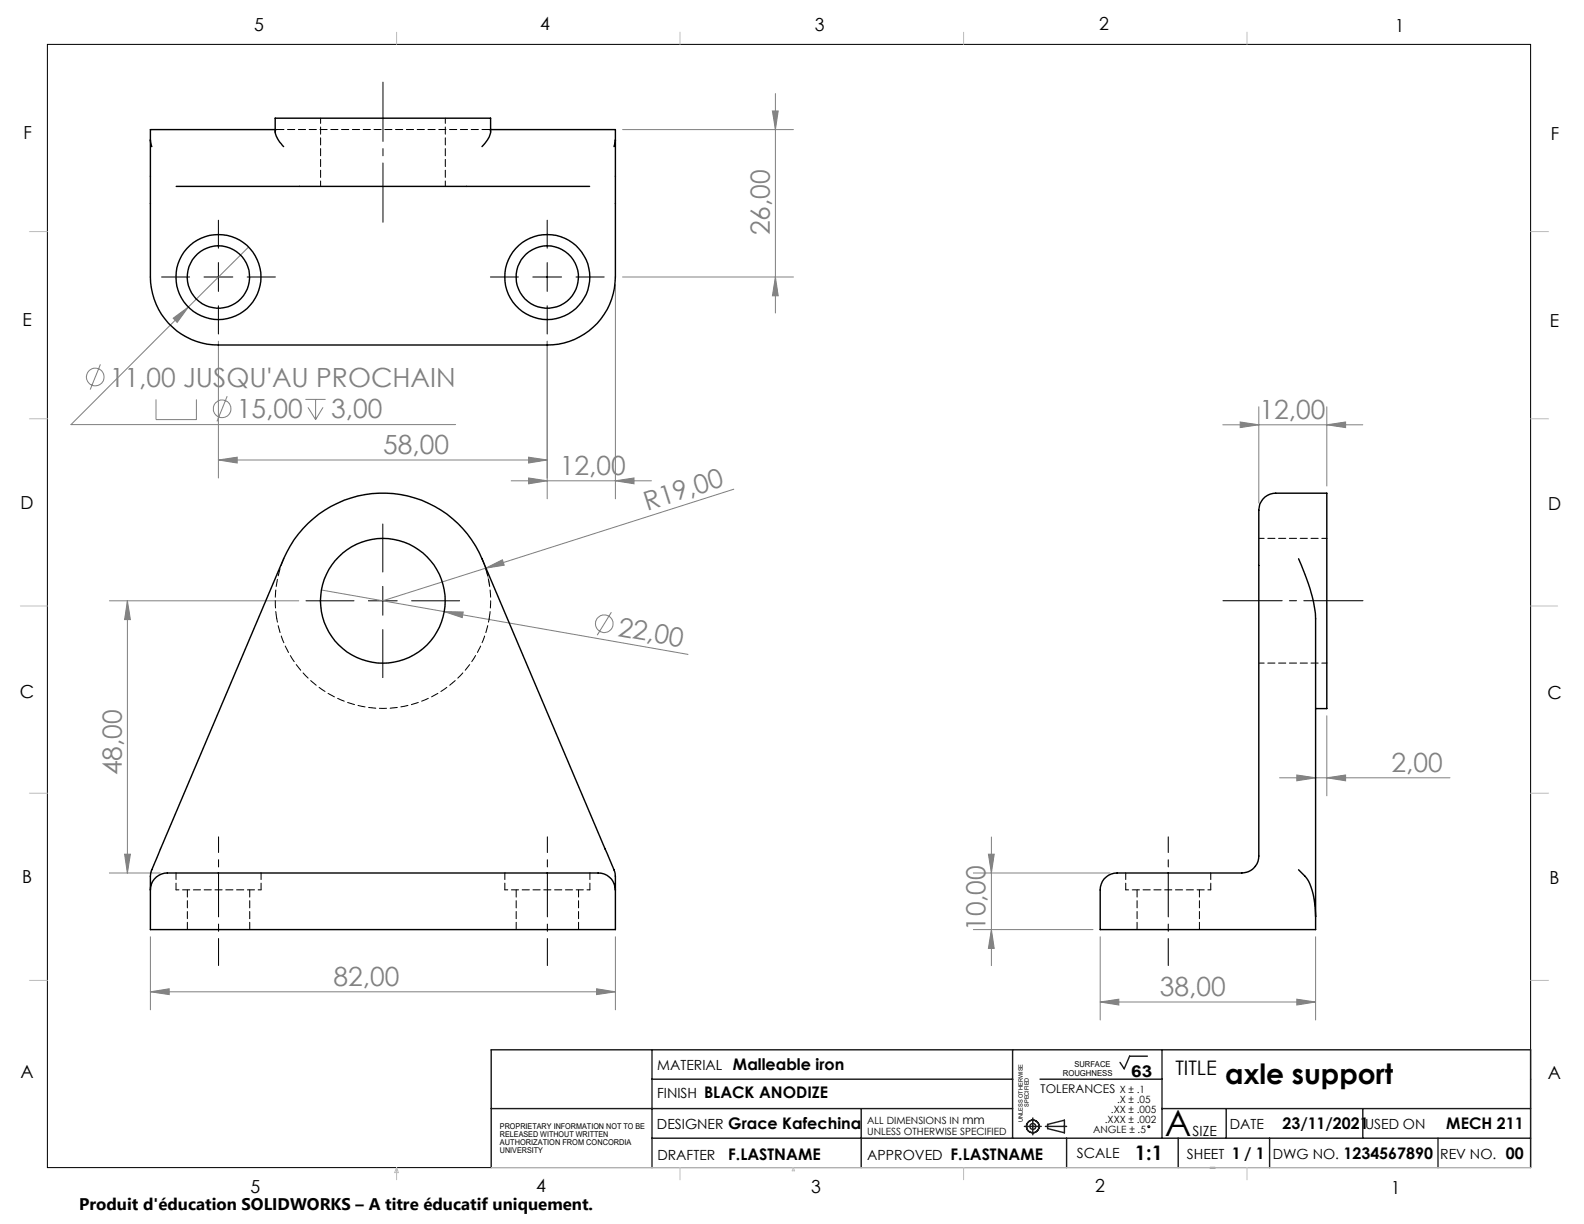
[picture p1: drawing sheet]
<svg xmlns="http://www.w3.org/2000/svg" width="279mm" height="216mm" viewBox="0 0 279 216" stroke-linecap="round" stroke-linejoin="round" font-family="sans-serif">
<g fill="none" stroke="#808080" stroke-width=".18">
<path d="M136.2 19.6h1.1l-.5 3.3zM136.8 16.5v38.7M109.8 22.9h30.1M30.6 56.1l2.6-1.9-1.9 2.7zM43.9 43.6l-31.4 31.3h67.9M108.5 50.1v37.9M109.8 48.9h30.1M136.8 48.9l.5 3.3h-1.1zM17.7 64.3l-1.8 4.4M27.5 70.4v3.6h7.1v-3.6M38.5 60.2v24.1M40.1 69.9l-1.8 4.4"/>
<path d="M53.9 70.4h3.5M54.3 71.9l1.4 2.1M55.7 70.4v3.6M57 71.9l-1.3 2.1M96.5 60.2v27.8M215.7 74.9h24.7M218.8 74.4l3.2 .5-3.2 .5zM222 71.8v16.9M234 74.9l3.3-.5v1zM234 71.8v13.9M38.5 81.1l3.3-.5v1.1zM38.5 81.1h58"/>
<path d="M85.5 99.7l.6 2.2 .2 1.4M90.2 84.8h24.7M93.2 80.6l3.3 .5-3.3 .6zM93.2 84.3l3.3 .5-3.3 .5zM108.5 84.8l3.3-.5v1zM129.4 86.3l-43.7 13.9M19.3 106h33.4M22.5 106v48M22.5 106l.5 3.3h-1zM56.7 104.1l21.7 3.8M78.4 107.9h3.3l-.2 1zM78.4 107.9l43 7.5"/>
<path d="M85.7 100.2l2.9-1.5 .3 1zM85.7 100.2l-18.2 5.8M107.8 108l-2.5 4M225.7 137.2h30.1M228.7 136.7l3.4 .5-3.4 .5zM234 137.2l3.3-.5v1zM234 126.3v14.1M19.3 154h9M22 150.7h1l-.5 3.3zM171.7 154h24.1M174.3 150.7h1.1l-.5 3.3zM174.9 147.6v22.7"/>
<path d="M26.5 174.9l3.3-.5v1zM26.5 165.2v12.9M26.5 174.9h82M105.2 174.4l3.3 .5-3.3 .5zM108.5 165.2v12.9M171.7 164h21.1M174.9 164l.5 3.3h-1.1zM194.1 176.7l3.2-.5v1.1zM194.1 165.2v14.7M194.1 176.7h38M228.7 176.2l3.4 .5-3.4 .6zM232.1 165.2v14.7"/>
<circle cx="16.8" cy="66.5" r="1.56"/>
<circle cx="39.2" cy="72.1" r="1.56"/>
<circle cx="106.6" cy="110" r="1.55"/>
</g>
<g fill="none" stroke="#000" stroke-width=".18">
<path d="M8.4 7.8h261.6v198.2h-261.6zM38.5 38.8v5M96.5 38.8v5M28.5 48.9h4.9M36 48.9h5.1M38.5 46.3v5.1M38.5 53.9v5M43.6 48.9h5M86.5 48.9h4.9M94 48.9h5.1M96.5 46.3v5.1M96.5 53.9v5"/>
<path d="M101.6 48.9h5M67.5 92.4v8.5M54 106h8.4M65 106h5.1M67.5 103.4v5.1M67.5 111.1v8.4M72.6 106h8.5"/>
<circle cx="202.6" cy="198.7" r=".17"/>
</g>
<g fill="none" stroke="#191924" stroke-width=".25">
<path d="M86.6 195.5h92M115 185.2v20.8M115 190.4h63.6M151.9 195.5v10.5M178.6 185.2v15.6M180.7 198.7h3M182.2 197.2v3M183.4 190.4h21.6M184.4 198.7h3.7M184.8 198.3l2.9-.7v2.2l-2.9-.7zM202.4 186.3h-3.2l-.9 2.2-.7-1.1M205 185.2v15.6"/>
<path d="M205 195.5h65M216.3 195.5v5.3M240.4 195.5v5.3M86.6 206v-20.8h183.4v20.8M115 200.8h155M188.1 200.8v5.2M207.8 200.8v5.2M213.4 206h.9M223.9 200.8v5.2M253.6 200.8v5.2"/>
<circle cx="182.2" cy="198.7" r="1.11"/>
<circle cx="182.2" cy="198.7" r=".51"/>
</g>
<path d="M67.5 39.2v-24.7M215.7 106h24.7" fill="none" stroke="#000" stroke-width=".18" stroke-dasharray="15.2 1.3 1.3 1.3" stroke-dashoffset="4.8"/>
<path d="M38.5 157v-9.4M96.5 157v-9.4M206.1 157v-9.4" fill="none" stroke="#000" stroke-width=".18" stroke-dasharray="15.2 1.3 1.3 1.3" stroke-dashoffset="12.5"/>
<path d="M38.5 170.3v-13.3M96.5 170.3v-13.3M206.1 170.3v-13.3" fill="none" stroke="#000" stroke-width=".18" stroke-dasharray="15.2 1.3 1.3 1.3" stroke-dashoffset="10.5"/>
<g fill="none" stroke="#c0c0c0" stroke-width=".18">
<path d="M70 5.7v2.1M119.9 5.7v2.1M170 5.7v2.1M220 5.7v2.1M5.2 40.9h3.2M270 40.9h3.2M5.2 73.9h3.2M270 73.9h3.2M3.6 106.9h4.8M270 106.9h4.7M5.2 139.9h3.2M270 139.9h3.2"/>
<path d="M5.2 172.9h3.2M270 172.9h3.2M70 206v2.1M70 206l.3 .8h-.7zM86.6 206h183.4M119.9 206v2.1M139.9 206l.3 .5h-.5zM170 206v2.1M220 206v2.1"/>
</g>
<g fill="#808080">
<path d="M85.7 100.2l2.9-1.5 .3 1z"/>
<path d="M78.4 107.9h3.3l-.2 1z"/>
<path d="M26.5 174.9l3.3-.5v1zM105.2 174.4l3.3 .5-3.3 .5zM194.1 176.7l3.2-.5v1.1zM228.7 176.2l3.4 .5-3.4 .6zM218.8 74.4l3.2 .5-3.2 .5zM234 74.9l3.3-.5v1zM30.6 56.1l.7 .8 1.9-2.7z"/>
<path d="M38.5 81.1l3.3-.5v1.1zM93.2 80.6l3.3 .5-3.3 .6z"/>
<path d="M228.7 136.7l3.4 .5-3.4 .5zM234 137.2l3.3-.5v1z"/>
<path d="M93.2 84.3l3.3 .5-3.3 .5zM108.5 84.8l3.3-.5v1z"/>
<path d="M22.5 106l.5 3.3h-1zM22 150.7h1l-.5 3.3zM174.3 150.7h1.1l-.5 3.3zM174.9 164l.5 3.3h-1.1z"/>
<path d="M136.2 19.6h1.1l-.5 3.3zM136.8 48.9l.5 3.3h-1.1z"/>
</g>
<g fill="none" stroke="#000" stroke-width=".25">
<path d="M26.5 24.7l.3 1.2M26.5 24.7v24.2a12 12 0 0 0 12 12h58a12 12 0 0 0 12-12v-24.2M31.1 32.9h72.9M48.5 22.9h-22v1.8M50 25.9a4.8 4.8 0 0 1-1.5-2.6v-2.5h38v2.5a4.1 4.1 0 0 1-1.5 2.6M86.5 22.9h22v1.8M108.5 24.7l-.2 1.2M229.1 98.6a30.4 30.4 0 0 1 3 10.5v54.9h-38v-7a3.1 3.1 0 0 1 3.6-3h21.3a2.99 2.99 0 0 0 3-3v-59.9a4.6 4.6 0 0 1 .7-3 3 3 0 0 1 2.3-1.1h9v38h-1.9M26.5 157v7h82v-7M26.5 157a3.1 3.1 0 0 1 3.7-3h74.3a4.6 4.6 0 0 1 3 .7 2.98 2.98 0 0 1 1 2.3M26.5 157a8.6 8.6 0 0 1 .3-3.6l23.2-54.8a19 19 0 0 1 17.5-11.6 19 19 0 0 1 17.5 11.6l23.3 54.8a8.6 8.6 0 0 1 .2 3.6M229.1 153.4a7 7 0 0 1 2.7 5.1l.3 3.1"/>
<circle cx="38.5" cy="48.9" r="5.5"/>
<circle cx="38.5" cy="48.9" r="7.5"/>
<circle cx="96.5" cy="48.9" r="7.5"/>
<circle cx="96.5" cy="48.9" r="5.5"/>
<circle cx="67.5" cy="106" r="11"/>
</g>
<path d="M31 157h15M89 157h15M198.6 157h15" fill="none" stroke="#000" stroke-width=".18" stroke-dasharray="1.3 .6" stroke-dashoffset=".8"/>
<g fill="none" stroke="#000" stroke-width=".18" stroke-dasharray="1.3 .6">
<path d="M48.5 22.8h.3M48.8 22.8l-.2 .1v.4M86.3 22.8h-37.5M86.3 22.8h.2M86.5 23.2v-.2l-.2-.2M85 98.5a19 19 0 0 1 1.3 10.6M48.8 109.1a19 19 0 0 1 1.3-10.6M33 157v7M91 157v7M200.6 157v7M44 164v-7M102 164v-7"/>
<path d="M211.6 164v-7"/>
</g>
<path d="M86.3 109.1a19 19 0 0 1-18.8 15.9 19 19 0 0 1-18.7-15.9" fill="none" stroke="#000" stroke-width=".18" stroke-dasharray="1.3 .6" stroke-dashoffset=".7"/>
<path d="M31 154v3M46 157v-3M89 154v3M104 157v-3M198.6 154v3M213.6 157v-3" fill="none" stroke="#000" stroke-width=".18" stroke-dasharray="1.3 .6" stroke-dashoffset=".1"/>
<path d="M56.5 20.8v12M78.5 32.8v-12M234.1 95h-12M222.1 117h12" fill="none" stroke="#000" stroke-width=".18" stroke-dasharray="1.3 .6" stroke-dashoffset=".3"/>
<text font-size="6.3" x="205.5" y="200.4">A</text>
<text font-size="4.9" x="216.1" y="191.1">axle support</text>
<g font-size="4.7" fill="#808080">
<text x="135.8" y="41.5" transform="rotate(-90 135.8 41.5)">26,00</text>
<text x="19.4" y="68.2">11,00 JUSQU'AU PROCHAIN</text>
<text x="41.8" y="73.8">15,00</text>
<text x="58.4" y="73.8">3,00</text>
<text x="222.2" y="73.9">12,00</text>
<text x="67.6" y="80.1">58,00</text>
<text x="98.7" y="83.8">12,00</text>
<text x="114.1" y="90.1" transform="rotate(-18 114.1 90.1)">R19,00</text>
<text x="108.8" y="112.1" transform="rotate(10 108.8 112.1)">22,00</text>
<text x="21.5" y="136.8" transform="rotate(-90 21.5 136.8)">48,00</text>
<text x="245.4" y="136.2">2,00</text>
<text x="173.9" y="164.2" transform="rotate(-90 173.9 164.2)">10,00</text>
<text x="58.8" y="173.9">82,00</text>
<text x="204.6" y="175.7">38,00</text>
</g>
<g font-size="3.5">
<text x="207.3" y="189.5">TITLE</text>
<text x="200.2" y="204.7">1:1</text>
</g>
<g font-size="3.2">
<text x="44.8" y="5.4">5</text>
<text x="95.3" y="5.3">4</text>
<text x="143.7" y="5.4">3</text>
<text x="193.9" y="5.4">2</text>
<text x="246.1" y="5.7">1</text>
<text x="4.1" y="24.5">F</text>
<text x="273.5" y="24.7">F</text>
<text x="4" y="57.5">E</text>
<text x="273.4" y="57.6">E</text>
<text x="3.6" y="89.8">D</text>
<text x="273.1" y="90">D</text>
<text x="3.5" y="123.1">C</text>
<text x="272.9" y="123.3">C</text>
<text x="3.9" y="155.7">B</text>
<text x="273.3" y="155.9">B</text>
<text x="3.6" y="190.2">A</text>
<text x="273" y="190.3">A</text>
<text x="44.2" y="210.4">5</text>
<text x="94.6" y="210.3">4</text>
<text x="143.1" y="210.4">3</text>
<text x="193.2" y="210.3">2</text>
<text x="245.4" y="210.6">1</text>
</g>
<text font-size="3" x="14" y="213.5">Produit d'éducation SOLIDWORKS – A titre éducatif uniquement.</text>
<text font-size="2.9" x="199.5" y="189.9">63</text>
<g font-size="2.8">
<text x="129.3" y="188.7">Malleable iron</text>
<text x="124.2" y="193.6">BLACK ANODIZE</text>
<text x="128.5" y="199.2">Grace Kafechina</text>
<text x="226.2" y="199.2">23/11/2021</text>
<text x="255.1" y="199.2">MECH 211</text>
<text x="128.5" y="204.5">F.LASTNAME</text>
<text x="167.7" y="204.5">F.LASTNAME</text>
<text x="217.3" y="204.4">1 / 1</text>
<text x="237" y="204.4">1234567890</text>
<text x="265.6" y="204.4">00</text>
</g>
<g font-size="2.5">
<text x="115.9" y="188.7">MATERIAL</text>
<text x="115.9" y="193.6">FINISH</text>
<text x="115.9" y="199.2">DESIGNER</text>
<text x="210.4" y="200.4">SIZE</text>
<text x="216.9" y="199.2">DATE</text>
<text x="240.8" y="199.2">USED ON</text>
<text x="115.9" y="204.5">DRAFTER</text>
<text x="153" y="204.5">APPROVED</text>
<text x="189.9" y="204.3">SCALE</text>
<text x="209.4" y="204.4">SHEET</text>
<text x="224.5" y="204.4">DWG NO.</text>
<text x="254" y="204.4">REV NO.</text>
</g>
<g font-size="2.1">
<text x="183.6" y="192.8">TOLERANCES</text>
<text x="169.8" y="198.3">mm</text>
</g>
<g font-size="1.8">
<text x="196" y="196.4">.XX ± .005</text>
<text x="197" y="194.6">.X ± .05</text>
<text x="197.5" y="192.8">X ± .1</text>
<text x="153" y="198.3">ALL DIMENSIONS IN</text>
<text x="153" y="200.1">UNLESS OTHERWISE SPECIFIED</text>
<text x="192.8" y="199.9">ANGLE ± .5</text>
<text x="194.9" y="198.1">.XXX ± .002</text>
</g>
<g font-size="1.4">
<text x="187.5" y="189.9">ROUGHNESS</text>
<text x="189.5" y="188.2">SURFACE</text>
<text x="88.2" y="199.2">PROPRIETARY INFORMATION NOT TO BE</text>
<text x="88.2" y="200.6">RELEASED WITHOUT WRITTEN</text>
<text x="88.2" y="202">AUTHORIZATION FROM CONCORDIA</text>
<text x="88.2" y="203.4">UNIVERSITY</text>
</g>
<g font-size="1.1">
<text x="180.4" y="197.9" transform="rotate(-90 180.4 197.9)">UNLESS OTHERWISE</text>
<text x="181.5" y="195.2" transform="rotate(-90 181.5 195.2)">SPECIFIED</text>
</g>
</svg>
